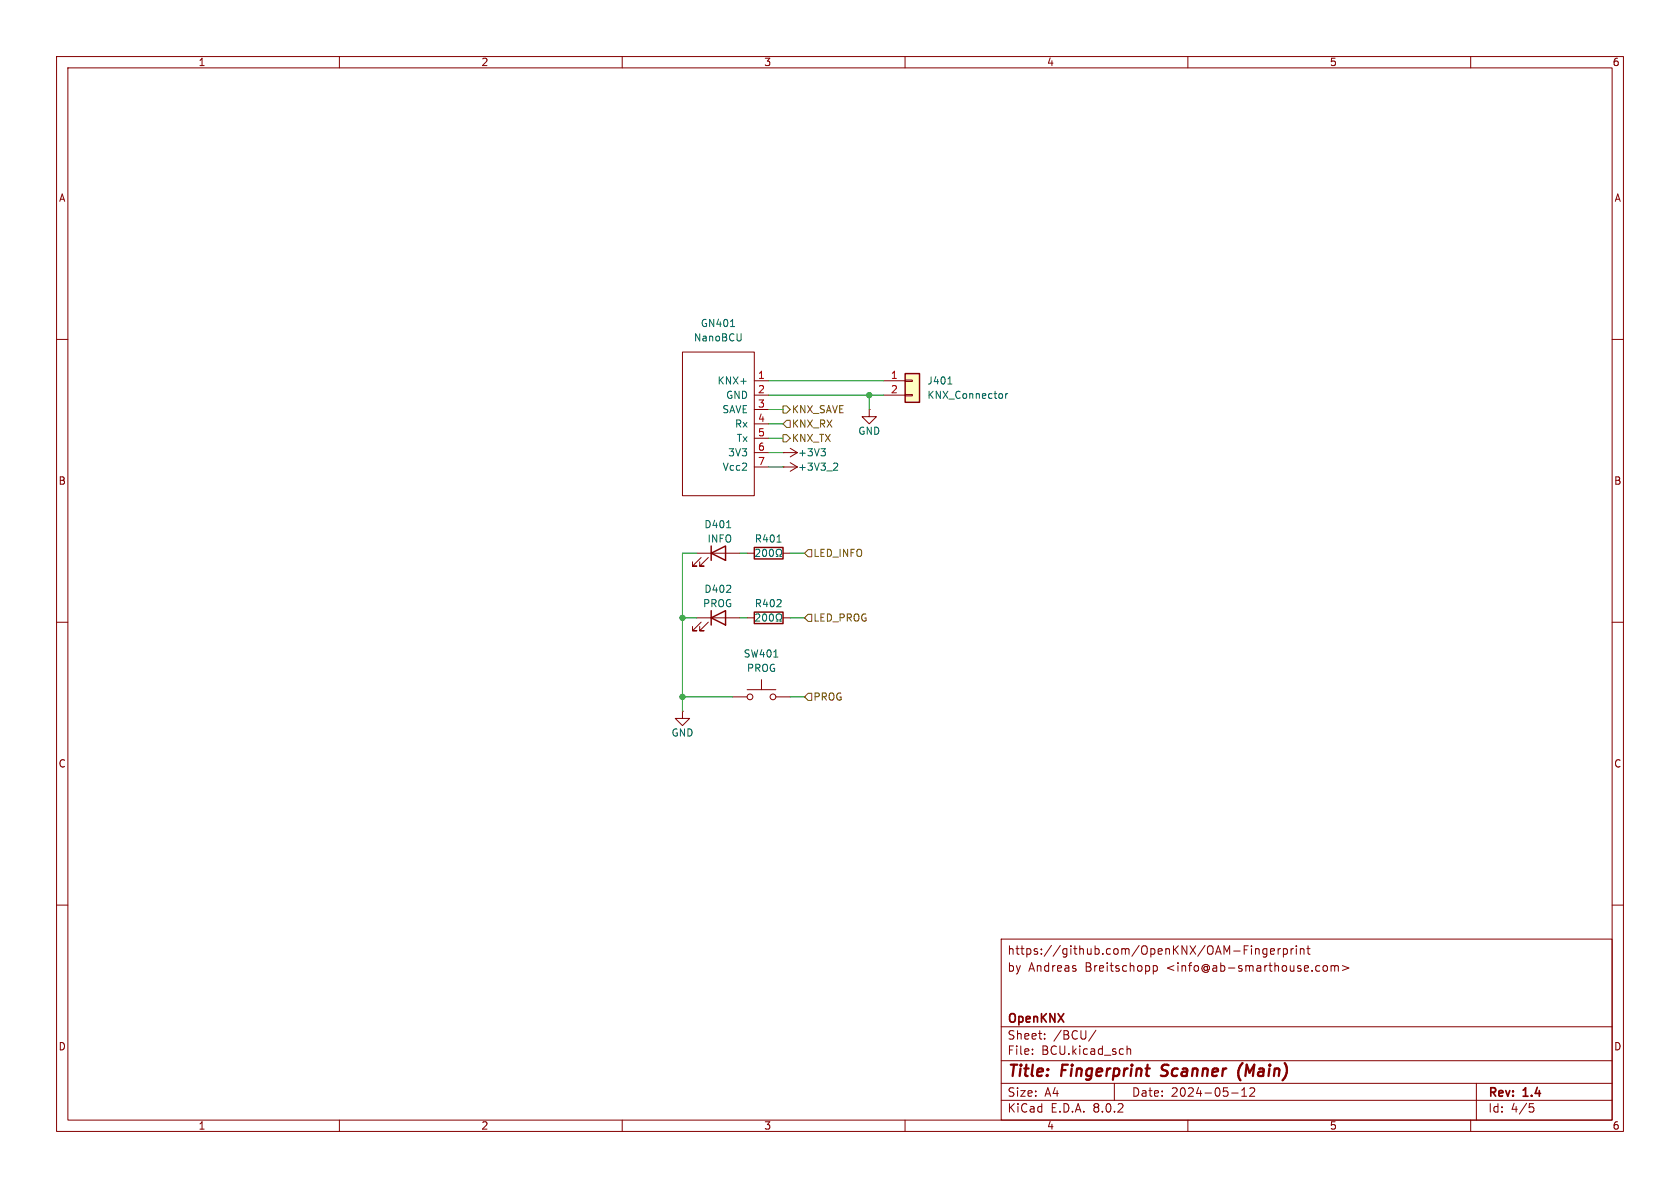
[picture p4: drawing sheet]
<svg xmlns="http://www.w3.org/2000/svg" width="297mm" height="210mm" viewBox="0 0 297 210" stroke-linecap="round" stroke-linejoin="round" font-family="sans-serif">
<g fill="none" stroke="#840000" stroke-width=".18">
<path d="M10 10h277v190h-277zM12 12h273v186h-273zM60 10v2M110 10v2M160 10v2M210 10v2M260 10v2M10 60h2M285 60h2M153.7 72.4v1.3h1.2l-1.2 1.2-1.3-1.2h1.3M153.7 72.4h.1M123.2 97.8h7.6"/>
<path d="M124 98.6l-1.6 1.5h.8h-.8v-.8M125.2 98.6l-1.5 1.5h.8h-.8v-.8M10 110h2M123.2 109.2h7.6M124 110l-1.6 1.5h.8h-.8v-.8M125.2 110l-1.5 1.5h.8h-.8v-.8M132.1 109.2h1.2M138.4 109.2h1.3M285 110h2M120.6 125.7v1.3h1.3l-1.3 1.3-1.2-1.3h1.2M120.6 125.7h.1M129.5 123.2h2.6"/>
<path d="M132.1 121.9h5.1M134.6 120.1v1.8M137.2 123.2h2.5M10 160h2M285 160h2M177 166h108v32h-108zM190.2 171.3v.3M203.9 170.7v1.5M203.9 170.8l.4-.1 .3 .3v.4l-.1 .2h-.6M221.2 167.2v.1M221.2 167.7v1M222 167.7v1"/>
<path d="M222 167.8l.2-.1 .3 .1 .1 .9M224 167.8l-.5-.1-.3 .3v.4l.2 .2h.6M224 167.7v1.2l-.3 .3-.4-.1M224.6 168.2l.7-.1-.1-.3-.4-.1-.2 .2 .1 .7h.5M226 167.7v1M226.4 167.7l-.3 .1-.1 .2M226.9 167.8l.4-.1 .3 .3v.4l-.1 .2h-.6M226.9 167.7v1.5M228.2 167.7v1M228.7 167.7l-.3 .1-.2 .2M229.2 167.2v.1M229.2 167.7v1"/>
<path d="M229.9 167.8l.2-.1 .4 .1v.9M229.9 167.7v1M231 167.7h.6M231.2 167.2v1.3l.4 .2M234 170.8l.2-.1 .4 .1 .1 .6-.2 .2-.3 .1-.2-.1zM235.3 170.8l.4-.1 .3 .2M235.3 170.7v1M236 170.9l.2-.2 .3 .1 .1 .9M236 170.9v.8M237.3 170.7l1.2 .4-1.2 .5M60 198v2M110 198v2"/>
<path d="M160 198v2M177 194.5h108M177 191.5h108M177 187.5h108M177 181.5h108M182.5 186.3v.1M182.5 185.5v.1M184.7 183.6v.1M184.7 182.8v.1M193.7 182.1l-1.2 2M197 191.5v3M199.2 184.9v1.5"/>
<path d="M199.2 185.5l.3-.1 .3 .1 .1 .9M210 198v2M217.7 193.2h1.2M219.5 193.8h.9M219.5 192.7l.5-.4v1.5M221.7 192.4v.5l-.8 .9h.9M260 198v2M261 191.5v6.5M270.4 195.1h.7M270.5 195.7h.4l.3 .3-.2 .5-.5 .1"/>
<circle cx="132.6" cy="123.2" r=".51"/>
<circle cx="136.7" cy="123.2" r=".51"/>
</g>
<path d="M205.2 190.1l.3 .1M205.5 188.4l-.1 .4 .1 .2M219.7 187.9a2.35 2.35 0 0 0-.4 3.1" fill="none" stroke="#840000" stroke-width=".4"/>
<path d="M125.7 97.8l2.6-1.3v2.6zM125.7 96.5v2.6M125.7 109.2l2.6-1.2v2.5zM125.7 108v2.5M133.3 108.2h5.1v2h-5.1z" fill="none" stroke="#840000" stroke-width=".25"/>
<path d="M128.5 93.3h.7M133.6 108.7l.5-.2 .2 .4-.8 .9h.8M134.9 108.7l.2-.2a.68 .68 0 0 1 .4 .7 .68 .68 0 0 1-.4 .6l-.2-.1-.1-.4zM136.1 108.7l.2-.2a.68 .68 0 0 1 .5 .7 .68 .68 0 0 1-.5 .6l-.2-.1-.1-.4zM136.8 116.1h.7M137.2 109.8h.3v-.2a.54 .54 0 0 1-.2-.8 .54 .54 0 0 1 .7-.2 .58 .58 0 0 1-.1 1v.2h.3" fill="none" stroke="#006464" stroke-width=".18"/>
<path d="M160 66h2.6v5.1h-2.6z" fill="#ffffc2"/>
<g fill="none" stroke="#840000" stroke-width=".18">
<path d="M120.6 62.2h12.7v25.4h-12.7zM133.3 67.3h2.6M133.3 69.9h2.6M133.3 72.4h2.6M133.3 74.9h2.6M133.3 77.5h2.6M139.7 79.2l1.3 .8M156.2 67.3h3.8M156.2 69.9h3.8M160 69.7h1.3v.3h-1.3zM160 67.2h1.3v.2h-1.3zM132.1 97.8h1.2"/>
<path d="M133.3 80h2.6M133.3 82.6h2.6M138.4 82.6h.1M138.4 80h.1M138.4 80h2.6M138.4 82.6h2.6M138.4 97.8h1.3M139.7 81.8l1.3 .8M141 82.6l-1.3 .7M141 80l-1.3 .8"/>
</g>
<path d="M160 66h2.6v5.1h-2.6zM133.3 96.8h5.1v2h-5.1z" fill="none" stroke="#840000" stroke-width=".25"/>
<g fill="none" stroke="#006464" stroke-width=".18">
<path d="M129.1 57.7h.8M131 59v1.1M145.1 79.3h.8l-.4 .5M145.7 79.8l.2 .2v.3l-.2 .3M167.6 67.9h.7M177.2 69.7v.6M177.8 69.6v.8M178.2 69.6l-.4 .2M133.6 97.2l.5-.1 .2 .4-.8 .9h.8M134.9 97.2l.2-.1a.68 .68 0 0 1 .4 .6 .68 .68 0 0 1-.4 .7l-.2-.2-.1-.3zM136.1 97.2l.2-.1a.68 .68 0 0 1 .5 .6 .68 .68 0 0 1-.5 .7l-.2-.2-.1-.3zM137.2 98.4h.3v-.3a.54 .54 0 0 1-.2-.7 .54 .54 0 0 1 .7-.2 .58 .58 0 0 1-.1 .9v.3h.3"/>
<path d="M137.4 95.8h.7M147.6 81.9h.4l.1 .3-.8 .9h.8"/>
</g>
<path d="M138.4 71.8h.7l.6 .6-.6 .6h-.7zM138.4 76.8h.7l.6 .7-.6 .6h-.7zM139.1 74.3h.6v1.3h-.6l-.7-.7zM142.9 97.2h.6v1.2h-.6l-.7-.6zM142.9 108.6h.6v1.3h-.6l-.7-.7zM142.9 122.6h.6v1.2h-.6l-.7-.6z" fill="none" stroke="#725600" stroke-width=".18"/>
<g fill="none" stroke="#009600" stroke-width=".18">
<path d="M135.9 69.9h20.3M135.9 74.9h2.5M135.9 77.5h2.5M135.9 72.4h2.5M135.9 67.3h20.3M153.7 69.9v2.5M123.2 97.8h-2.6v27.9M130.8 97.8h1.3M135.9 80h2.5M135.9 82.6h2.5M139.7 97.8h2.5M120.6 109.2h2.6"/>
<path d="M130.8 109.2h1.3M139.7 109.2h2.5M120.6 123.2h8.9M139.7 123.2h2.5"/>
</g>
<g fill="#009600" stroke="#009600" stroke-width=".18">
<circle cx="120.6" cy="123.2" r=".46"/>
<circle cx="120.6" cy="109.2" r=".46"/>
<circle cx="153.7" cy="69.9" r=".46"/>
</g>
<g font-size="2.8" fill="#840000">
<text x="178" y="190.9">Title:</text>
<text x="187.7" y="190.9">Fingerprint</text>
<text x="206.2" y="190.9">Scanner</text>
<text x="220.5" y="190.9">(Main)</text>
</g>
<g font-size="2.1" fill="#840000">
<text x="178" y="172">by</text>
<text x="178" y="169">https://github.com/OpenKNX/OAM-Fingerprint</text>
<text x="181.8" y="172">Andreas</text>
<text x="191.9" y="172">Breitschopp</text>
<text x="206.4" y="172">&lt;info@ab-smarthouse.com&gt;</text>
<text x="178" y="184">Sheet:</text>
<text x="178" y="181.2">OpenKNX</text>
<text x="186.2" y="184">/BCU/</text>
<text x="178" y="186.7">File:</text>
<text x="184.1" y="186.7">BCU.kicad_sch</text>
<text x="178" y="196.9">KiCad</text>
<text x="178" y="194.1">Size:</text>
<text x="184.7" y="194.1">A4</text>
<text x="185.7" y="196.9">E.D.A.</text>
<text x="193.3" y="196.9">8.0.2</text>
<text x="200" y="194.1">Date:</text>
<text x="207" y="194.1">2024-05-12</text>
<text x="263" y="194.3">Rev:</text>
<text x="263" y="196.9">Id:</text>
<text x="267.1" y="196.9">4/5</text>
<text x="269.4" y="194.3">1.4</text>
</g>
<g font-size="1.8" fill="#840000">
<text x="35" y="11.9">1</text>
<text x="85" y="11.9">2</text>
<text x="135" y="11.9">3</text>
<text x="185" y="11.9">4</text>
<text x="235" y="11.9">5</text>
<text x="285" y="11.9">6</text>
<text x="10.3" y="35.9">A</text>
<text x="285.3" y="35.9">A</text>
<text x="10.3" y="85.9">B</text>
<text x="285.3" y="85.9">B</text>
<text x="10.3" y="135.9">C</text>
<text x="285.3" y="135.9">C</text>
<text x="10.3" y="185.9">D</text>
<text x="285.3" y="185.9">D</text>
<text x="35" y="199.9">1</text>
<text x="85" y="199.9">2</text>
<text x="135" y="199.9">3</text>
<text x="185" y="199.9">4</text>
<text x="235" y="199.9">5</text>
<text x="285" y="199.9">6</text>
</g>
<g font-size="1.8" fill="#006464">
<text x="123.8" y="58">GN401</text>
<text x="122.6" y="60.6">NanoBCU</text>
<text x="126.7" y="68.2">KNX+</text>
<text x="128.3" y="70.7">GND</text>
<text x="163.8" y="68.2">J401</text>
<text x="163.8" y="70.7">KNX_Connector</text>
<text x="127.6" y="73.3">SAVE</text>
<text x="129.8" y="75.8">Rx</text>
<text x="151.6" y="77.1">GND</text>
<text x="127.7" y="83.4">Vcc2</text>
<text x="128.6" y="80.9">3V3</text>
<text x="130.1" y="78.3">Tx</text>
<text x="141" y="83.4">+3V3_2</text>
<text x="141" y="80.9">+3V3</text>
<text x="124.4" y="93.6">D401</text>
<text x="125" y="96.1">INFO</text>
<text x="133.3" y="96.1">R401</text>
<text x="124.2" y="107.5">PROG</text>
<text x="124.4" y="105">D402</text>
<text x="133.3" y="107.5">R402</text>
<text x="131.4" y="116.4">SW401</text>
<text x="131.9" y="119">PROG</text>
<text x="118.6" y="130.4">GND</text>
</g>
<g font-size="1.8" fill="#a90000">
<text x="133.9" y="67.1">1</text>
<text x="133.9" y="69.6">2</text>
<text x="157.4" y="67.1">1</text>
<text x="157.4" y="69.6">2</text>
<text x="133.9" y="72.1">3</text>
<text x="133.9" y="74.7">4</text>
<text x="133.9" y="77.2">5</text>
<text x="133.9" y="79.8">6</text>
<text x="133.9" y="82.3">7</text>
</g>
<g font-size="1.8" fill="#725600">
<text x="139.9" y="75.8">KNX_RX</text>
<text x="139.9" y="73.3">KNX_SAVE</text>
<text x="139.9" y="78.3">KNX_TX</text>
<text x="143.7" y="98.7">LED_INFO</text>
<text x="143.7" y="110.1">LED_PROG</text>
<text x="143.7" y="124.1">PROG</text>
</g>
</svg>
